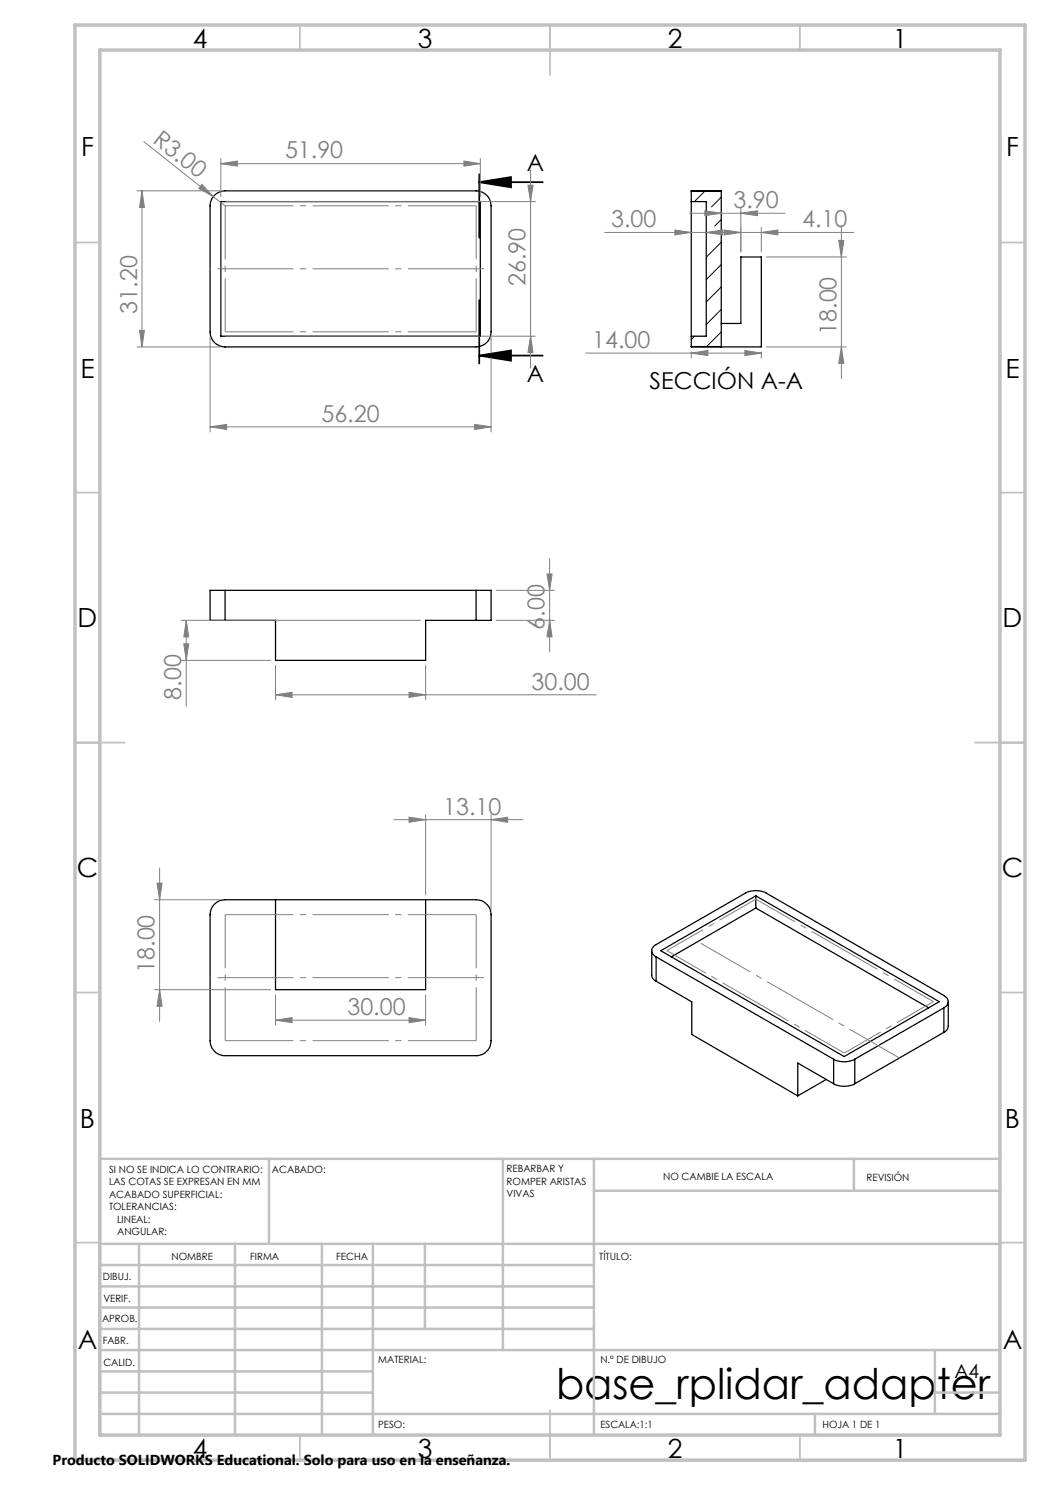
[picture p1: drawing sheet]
<svg xmlns="http://www.w3.org/2000/svg" width="210mm" height="297mm" viewBox="0 0 210 297" stroke-linecap="round" stroke-linejoin="round" font-family="sans-serif">
<g fill="none" stroke="#000" stroke-width=".25">
<path d="M42.9 39l1-.6 1.1-.2h50.2a3 3 0 0 1 3 3v25.2a3 3 0 0 1-3 3h-50.2a3 3 0 0 1-3-3v-25.2l.4-1.5zM138.3 38.2h6M138.3 38.2v31.1M144.3 38.2v31.1M44.2 40.3h51.9v26.9h-51.9zM138.3 40.3h3v26.9h-3M138.3 69.3h6M144.3 64.7h3.9v-13.3h4.1v18l-14-.1M144.3 69.3v.1M45 118.1h-3v6h3M45 118.1v6M45 118.1h50.2"/>
<path d="M95.2 118.1h3v6h-3M95.2 118.1v6M45 124.1h10.1v8h30v-8h10.1M55.1 179.9v18h30v-18M151.2 179.2v2.4M42.9 180.8l1-.6 1.1-.3h50.2a3 3 0 0 1 3 3v25.2a3 3 0 0 1-3 3h-50.2a3 3 0 0 1-3-3v-25.2l.4-1.5zM130.4 190.1v5.2l.2 .4 .6 .5M131.2 191.4a1.31 1.31 0 0 1-.8-1.3 1.31 1.31 0 0 1 .8-1.2l17.8-10.3a4.5 4.5 0 0 1 4.3 0l35.5 20.5a1.31 1.31 0 0 1 .9 1.2 1.31 1.31 0 0 1-.9 1.3M131.2 191.4l35.5 20.4M131.2 196.2l7.2 4.2v6.5l21.2 12.3M131.2 191.4v4.8M132.2 190.1l19-10.9 36.7 21.1-19.1 11z"/>
<path d="M151.2 181.6l34.5 20M151.2 181.6l-16.9 9.8M165.2 215.9l-5.6 3.3M166.7 211.8a4.5 4.5 0 0 0 4.3 0M166.7 216.7a4.5 4.5 0 0 0 4.3 0M166.7 211.8v4.9M166.7 216.7l-7.1-4.1v6.6M171 211.8v4.9M188.8 201.6l-17.8 10.2M188.8 201.6v4.9M188.8 206.5l-17.8 10.2M189.7 200.3v4.9l-.3 .7-.6 .6"/>
</g>
<path d="M141 38.2l-2.1 2.1M144.3 39.4l-2 2M144.3 43.9l-1.4 1.3M144.3 48.4l-3 3M144.3 52.9l-3 3M144.3 57.4l-3 3M138.9 67.2l-.6 .7M144.3 61.9l-3 3M144.3 66.4l-3 2.9" fill="none" stroke="#000" stroke-width=".2"/>
<path d="M95.8 36.4l6.4-1v2.1zM95.8 36.4h12.7M95.8 34.9v12.7M95.8 71.1l6.4-1v2zM95.8 60v12.7M95.8 71.1h12.7" fill="none" stroke="#000" stroke-width=".35"/>
<g fill="none" stroke="#808080" stroke-width=".2">
<path d="M27.4 38.2h16.6M28.4 38.2l.5 3.3h-1zM28.4 38.2v31.2M28.8 28.3l13.9 11M40.4 36.9l2.3 2.4-2.9-1.6zM42.7 39.3l2.3 1.9M44.2 32.7l3.3-.5v1zM44.2 31.7v7.6M44.2 32.7h51.9M92.8 32.2l3.3 .5-3.3 .5zM96.1 31.7v7.6M105.6 37h1l-.5 3.3z"/>
<path d="M106.1 34v39.6M45.2 40.3h61.9M120.9 46.5h49.8M135 46l3.3 .5-3.3 .5zM137.9 42.6h19.1M141 42.2l3.3 .4-3.3 .5zM141.3 46.5l3.3-.5v1zM144.9 46l3.3 .5-3.3 .5zM148.2 42.6l3.3-.4v.9zM148.2 41.7v8.7M152.3 46.5l3.3-.5v1zM152.3 45.5v4.9"/>
<path d="M153.2 51.4h16.1M167.7 48.1h1.1l-.5 3.3zM168.3 45v30.7M27.4 69.4h16.6M27.9 66.1h1l-.5 3.3zM42 67.4v19M45.2 67.2h61.9M98.2 67.4v19M106.1 67.2l.5 3.3h-1zM117.2 70.6h35.1M138.3 70.6l3.3-.5v1zM138.3 70.4v1.2"/>
<path d="M149 70.1l3.3 .5-3.3 .5zM152.3 70.4v1.2M153.2 69.4h16.1M168.3 69.4l.5 3.3h-1.1zM42 85.4l3.3-.5v1zM42 85.4h56.2M94.9 84.9l3.3 .5-3.3 .5zM99.2 118.1h11.7M109.4 114.8h1l-.5 3.3zM109.9 111.7v18.7M36.3 132.1h17.8M36.3 124.1h47.8"/>
<path d="M36.8 128.8h.9l-.4 3.3zM37.3 124.1l.4 3.3h-.9zM37.3 124.1v17.1M55.1 139l3.3-.5v1zM55.1 133.1v6.9M55.1 139h64.1M81.8 138.5l3.3 .5-3.3 .5zM85.1 133.1v6.9M99.2 124.1h11.7M109.9 124.1l.5 3.3h-1zM30.9 179.9h13.1M31.4 176.6h1l-.5 3.3z"/>
<path d="M31.9 173.6v30.7M78.8 163.9h25.8M81.8 163.4l3.3 .5-3.3 .6zM85.1 162.9v16.1M98.2 163.9l3.3-.5v1.1zM98.2 162.9v19.1M30.9 197.9h23.2M31.9 197.9l.5 3.4h-1zM55.1 199v6M85.1 199v6M55.1 204l3.3-.5v1zM55.1 204h30"/>
<path d="M81.8 203.5l3.3 .5-3.3 .5z"/>
</g>
<path d="M45 41.2h50.2M45 66.4h50.2M45 182.9h50.2M45 208.1h50.2" fill="none" stroke="#808080" stroke-width=".2" stroke-dasharray="15.2 1.3 1.3 1.3" stroke-dashoffset="1.6" stroke-linecap="butt"/>
<path d="M45 66.4v-25.2M95.2 66.4v-25.2M45 182.9v25.2M95.2 182.9v25.2" fill="none" stroke="#808080" stroke-width=".2" stroke-dasharray="15.2 1.3 1.3 1.3" stroke-dashoffset="4.5" stroke-linecap="butt"/>
<path d="M42 53.8h56.2M42 195.5h56.2" fill="none" stroke="#808080" stroke-width=".2" stroke-dasharray="15.2 1.3 1.3 1.3" stroke-dashoffset="-1.4" stroke-linecap="butt"/>
<path d="M151.2 179.8l35.5 20.5M133.4 190.1l35.5 20.5" fill="none" stroke="#808080" stroke-width=".2" stroke-dasharray="15.2 1.3 1.3 1.3" stroke-dashoffset="6.2" stroke-linecap="butt"/>
<path d="M133.4 190.1l17.8-10.3M168.9 210.6l17.8-10.3" fill="none" stroke="#808080" stroke-width=".2" stroke-dasharray="15.2 1.3 1.3 1.3" stroke-dashoffset="6.9" stroke-linecap="butt"/>
<path d="M140.1 188.7l39.8 22.9" fill="none" stroke="#808080" stroke-width=".2" stroke-dasharray="15.2 1.3 1.3 1.3" stroke-dashoffset="3.7" stroke-linecap="butt"/>
<g fill="none" stroke="#c0c0c0" stroke-width=".35">
<path d="M60 5v5M110 5v10M160 5v5M15 48.5h5M200 48.5h5M15 98.5h5M200 98.5h5M15 148.5h10M195 148.5h10M15 198.5h5M200 198.5h5M15 248.5h5"/>
<path d="M200 248.5h5M60 287v5M110 282v10M160 287v5"/>
</g>
<g fill="none" stroke="#c0c0c0" stroke-width=".5">
<path d="M53.8 231.8v17M100.6 231.8v38.2M118.8 231.8v55.2M118.8 238.2h81.2M170.8 231.8v6.4M200 231.8h-180v55.2M20 248.8h180M20 257.3h98.8M20 253h98.8M27.8 248.8v38.2M47 248.8v38.2M64.4 248.8v38.2"/>
<path d="M74.6 248.8v38.2M85 248.8v17M20 265.8h98.8M20 261.5h98.8M20 278.5h54.6M20 274.3h54.6M20 270h180M187 278.5h13M187 270v12.8M20 282.8h180M163 282.8v4.2"/>
</g>
<path d="M15 5h190v287h-190zM20 10h180v277h-180z" fill="none" stroke="#c0c0c0" stroke-width=".7"/>
<path d="M95.8 36.4l6.4-1v2.1zM95.8 71.1l6.4-1v2z" fill="#000"/>
<g fill="#808080">
<path d="M40.4 36.9l2.3 2.4-2.9-1.6z"/>
<path d="M92.8 32.2l3.3 .5-3.3 .5zM44.2 32.7l3.3-.5v1z"/>
<path d="M55.1 139l3.3-.5v1zM81.8 138.5l3.3 .5-3.3 .5zM42 85.4l3.3-.5v1zM94.9 84.9l3.3 .5-3.3 .5z"/>
<path d="M36.8 128.8h.9l-.4 3.3zM37.3 124.1l.4 3.3h-.9zM109.9 124.1l.5 3.3h-1zM109.4 114.8h1l-.5 3.3z"/>
<path d="M28.4 38.2l.5 3.3h-1zM27.9 66.1h1l-.5 3.3zM105.6 37h1l-.5 3.3zM106.1 67.2l.5 3.3h-1z"/>
<path d="M55.1 204l3.3-.5v1zM81.8 203.5l3.3 .5-3.3 .5zM81.8 163.4l3.3 .5-3.3 .6zM98.2 163.9l3.3-.5v1.1z"/>
<path d="M135 46l3.3 .5-3.3 .5zM141.3 46.5l3.3-.5v1z"/>
<path d="M141 42.2l3.3 .4-3.3 .5zM148.2 42.6l3.3-.4v.9z"/>
<path d="M152.3 46.5l3.3-.5v1zM144.9 46l3.3 .5-3.3 .5zM149 70.1l3.3 .5-3.3 .5zM138.3 70.6l3.3-.5v1z"/>
<path d="M168.3 69.4l.5 3.3h-1.1zM167.7 48.1h1.1l-.5 3.3z"/>
<path d="M31.4 176.6h1l-.5 3.3zM31.9 197.9l.5 3.4h-1z"/>
</g>
<text font-size="8.5" x="111.2" y="279.7">base_rplidar_adapter</text>
<g font-size="5.3">
<text x="38.5" y="9.5">4</text>
<text x="83.5" y="9.5">3</text>
<text x="133.5" y="9.5">2</text>
<text x="178.5" y="9.5">1</text>
<text x="16.2" y="31.3">F</text>
<text x="201.2" y="31.3">F</text>
<text x="16.1" y="75.5">E</text>
<text x="201.1" y="75.5">E</text>
<text x="15.5" y="125.5">D</text>
<text x="200.5" y="125.5">D</text>
<text x="15.4" y="175.5">C</text>
<text x="200.4" y="175.5">C</text>
<text x="16" y="225.5">B</text>
<text x="201" y="225.5">B</text>
<text x="15.5" y="269.8">A</text>
<text x="200.5" y="269.8">A</text>
<text x="38.5" y="291.5">4</text>
<text x="83.5" y="291.5">3</text>
<text x="133.5" y="291.5">2</text>
<text x="178.5" y="291.5">1</text>
</g>
<g font-size="4.7" fill="#808080">
<text x="30.4" y="28.4" transform="rotate(38 30.4 28.4)">R3.00</text>
<text x="57" y="31.7">51.90</text>
<text x="146.7" y="41.6">3.90</text>
<text x="122.2" y="45.5">3.00</text>
<text x="160.4" y="45.5">4.10</text>
<text x="105.1" y="57.2" transform="rotate(-90 105.1 57.2)">26.90</text>
<text x="27.4" y="62.7" transform="rotate(-90 27.4 62.7)">31.20</text>
<text x="118.5" y="69.6">14.00</text>
<text x="167.3" y="67" transform="rotate(-90 167.3 67)">18.00</text>
<text x="64.3" y="84.3">56.20</text>
<text x="108.9" y="125.9" transform="rotate(-90 108.9 125.9)">6.00</text>
<text x="106.3" y="137.9">30.00</text>
<text x="36.3" y="139.9" transform="rotate(-90 36.3 139.9)">8.00</text>
<text x="88.6" y="162.9">13.10</text>
<text x="30.9" y="194.6" transform="rotate(-90 30.9 194.6)">18.00</text>
<text x="69.5" y="203">30.00</text>
</g>
<g font-size="4.7">
<text x="105.4" y="34.2">A</text>
<text x="105.4" y="76.5">A</text>
<text x="129.9" y="77.7">SECCIÓN A-A</text>
</g>
<text font-size="3.9" x="190.9" y="275.5">A4</text>
<text font-size="2.9" x="10.5" y="292.9">Producto SOLIDWORKS Educational. Solo para uso en la enseñanza.</text>
<g font-size="2">
<text x="21.8" y="234.6">SI NO SE INDICA LO CONTRARIO:</text>
<text x="21.8" y="237.1">LAS COTAS SE EXPRESAN EN MM</text>
<text x="21.8" y="239.6">ACABADO SUPERFICIAL:</text>
<text x="54.4" y="234.6">ACABADO:</text>
<text x="101.3" y="234.5">REBARBAR Y</text>
<text x="101.3" y="237">ROMPER ARISTAS</text>
<text x="101.3" y="239.5">VIVAS</text>
<text x="132.6" y="236">NO CAMBIE LA ESCALA</text>
<text x="173.3" y="236.2">REVISIÓN</text>
<text x="21.8" y="242.1">TOLERANCIAS:</text>
<text x="23.4" y="244.6">LINEAL:</text>
<text x="23.4" y="247.1">ANGULAR:</text>
<text x="34.3" y="252">NOMBRE</text>
<text x="50" y="251.9">FIRMA</text>
<text x="67.2" y="251.9">FECHA</text>
<text x="119.9" y="251.9">TÍTULO:</text>
<text x="20.6" y="256.1">DIBUJ.</text>
<text x="20.7" y="260.3">VERIF.</text>
<text x="20.4" y="264.4">APROB.</text>
<text x="20.5" y="268.8">FABR.</text>
<text x="20.7" y="273.1">CALID.</text>
<text x="75.6" y="272.5">MATERIAL:</text>
<text x="120.1" y="272.5">N.º DE DIBUJO</text>
<text x="75.6" y="285.5">PESO:</text>
<text x="120.1" y="285.6">ESCALA:1:1</text>
<text x="164.5" y="285.6">HOJA 1 DE 1</text>
</g>
</svg>
